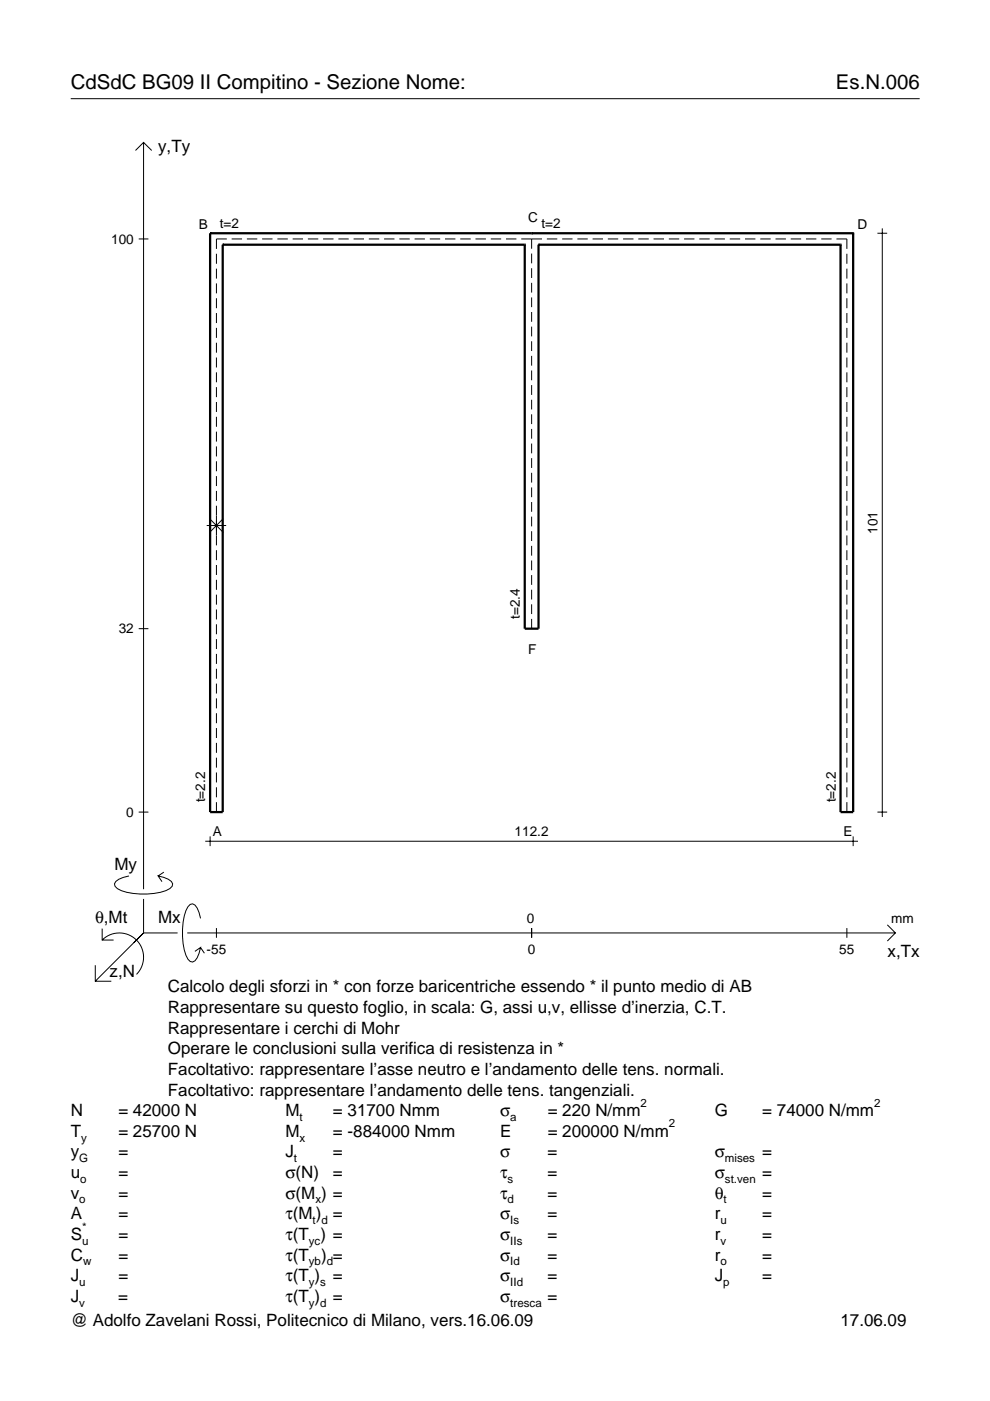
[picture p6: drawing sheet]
<svg xmlns="http://www.w3.org/2000/svg" width="210mm" height="297mm" viewBox="0 0 210 297" stroke-linecap="round" stroke-linejoin="round" font-family="sans-serif">
<g fill="none" stroke="#000" stroke-width=".21">
<path d="M15 20.9h180M28.7 31.9l1.7-1.7 1.8 1.7M30.4 30.2v158.3M29.4 50.7h2.1M45.9 53.8v2.1M45.9 57v2.1M48.1 50.7h-2.2v2.1M49.1 50.7h2.2M52.3 50.7h2.2M55.6 50.7h2.2M58.8 50.7h2.2M62 50.7h2.2"/>
<path d="M65.3 50.7h2.2M68.5 50.7h2.2M71.7 50.7h2.2M75 50.7h2.2M78.2 50.7h2.2M81.4 50.7h2.2M84.7 50.7h2.2M87.9 50.7h2.2M91.1 50.7h2.2M94.4 50.7h2.2M97.6 50.7h2.2M100.8 50.7h2.2"/>
<path d="M104.1 50.7h2.2M107.3 50.7h2.2M110.5 50.7h4.4M112.7 50.7v2M112.7 53.8v2M112.7 56.9v2M112.7 60v2M115.9 50.7h2.3M119.2 50.7h2.2M122.4 50.7h2.2M125.6 50.7h2.2M128.9 50.7h2.2"/>
<path d="M132.1 50.7h2.2M135.3 50.7h2.2M138.6 50.7h2.2M141.8 50.7h2.2M145 50.7h2.2M148.3 50.7h2.2M151.5 50.7h2.2M154.7 50.7h2.2M158 50.7h2.2M161.2 50.7h2.2M164.4 50.7h2.2M167.7 50.7h2.2"/>
<path d="M170.9 50.7h2.2M174.1 50.7h2.2M177.3 50.7h2.3v2.1M179.6 53.8v2.1M179.6 57v2.1M186 49.5h2.1M187.1 48.4v124.8M45.9 60.1v2.1M45.9 63.2v2.1M45.9 66.4v2.1M45.9 69.5v2.1M45.9 72.7v2.1"/>
<path d="M45.9 75.8v2.1M45.9 78.9v2.2M112.7 63.1v2M112.7 66.2v2M112.7 69.3v2M112.7 72.4v2M112.7 75.5v2M112.7 78.6v2M179.6 60.1v2.1M179.6 63.2v2.1M179.6 66.4v2.1M179.6 69.5v2.1"/>
<path d="M179.6 72.7v2.1M179.6 75.8v2.1M179.6 78.9v2.2M45.9 82.1v2.1M45.9 85.2v2.1M45.9 88.4v2.1M45.9 91.5v2.1M45.9 94.7v2.1M45.9 97.8v2.1M112.7 81.7v2M112.7 84.8v2M112.7 87.8v2.1"/>
<path d="M112.7 90.9v2.1M112.7 94v2.1M112.7 97.1v2.1M179.6 82.1v2.1M179.6 85.2v2.1M179.6 88.4v2.1M179.6 91.5v2.1M179.6 94.7v2.1M179.6 97.8v2.1M43.8 111.4h4.1M44.4 110l2.9 2.9M45.9 100.9v2.2"/>
<path d="M45.9 104.1v2.1M45.9 107.2v8.4M45.9 116.7v2.1M45.9 119.8v2.1M47.3 110l-2.9 2.9M112.7 100.2v2.1M112.7 103.3v2.1M112.7 106.4v2.1M112.7 109.5v2.1M112.7 112.6v2.1M112.7 115.7v2.1M112.7 118.8v2.1"/>
<path d="M179.6 100.9v2.2M179.6 104.1v2.1M179.6 107.2v2.1M179.6 110.4v2.1M179.6 113.5v2.1M179.6 116.7v2.1M179.6 119.8v2.1M29.4 133.3h2.1M45.9 122.9v2.2M45.9 126.1v2.1M45.9 129.2v2.1M45.9 132.4v2.1"/>
<path d="M45.9 135.5v2.1M45.9 138.6v2.2M112.7 121.9v2.1M112.7 125v2.1M112.7 128.1v2.1M112.7 131.2v2.1M179.6 122.9v2.2M179.6 126.1v2.1M179.6 129.2v2.1M179.6 132.4v2.1M179.6 135.5v2.1M179.6 138.6v2.2"/>
<path d="M45.9 141.8v2.1M45.9 144.9v2.1M45.9 148.1v2.1M45.9 151.2v2.1M45.9 154.4v2.1M45.9 157.5v2.1M179.6 141.8v2.1M179.6 144.9v2.1M179.6 148.1v2.1M179.6 151.2v2.1M179.6 154.4v2.1M179.6 157.5v2.1"/>
<path d="M29.4 172.2h2.1M43.5 178.4h138.4M44.5 177.3v2.1M45.9 160.6v2.2M45.9 163.8v2.1M45.9 166.9v2.1M45.9 170.1v2.1M179.6 160.6v2.2M179.6 163.8v2.1M179.6 166.9v2.1M179.6 170.1v2.1M180.9 177.3v2.1"/>
<path d="M186 172.2h2.1M21.7 199.3a5.1 5.1 0 0 1 7.2 0 5.1 5.1 0 0 1 0 7.3M21.7 196.9v2.4h2.4M27.3 185.7a3.6 3.6 0 0 0-3 1.7l.1 .5a5.6 5.6 0 0 0 3.8 1.5 13.4 13.4 0 0 0 7.8-1l.5-.5 .1-.5a3.6 3.6 0 0 0-3.1-1.7l.8 1.2M30.4 190.6v7.2M30.4 197.8l-10.2 10.2M30.4 197.8h7.2M34.7 184.9l-1.2 .8M39.7 197.8h150.1M42.5 194.7a3.6 3.6 0 0 0-1.7-3.1l-.5 .2a5.7 5.7 0 0 0-1.5 3.7 13.3 13.3 0 0 0 1 7.9l.5 .5 .5 .1a3.6 3.6 0 0 0 1.7-3.1l-1.2 .8M45.9 196.8v2M112.7 196.8v2"/>
<path d="M179.6 196.8v2M188.1 196.1l1.7 1.7-1.7 1.7M20.2 204.7v3.3h3.4M42.5 200.9l.8 1.2"/>
</g>
<g fill="none" stroke="#000" stroke-width=".48">
<path d="M44.5 49.5h.1M44.5 49.5v122.7h2.7v-120.3M44.5 49.5h136.4M47.2 51.9h.1M47.2 51.9h64.1M111.3 51.9h.1M111.3 51.9v81.4h2.9v-81.4M112.7 49.5h.1M114.2 51.9h.1M114.2 51.9h64M178.2 51.9h.1M180.9 49.5h.1"/>
<path d="M180.9 49.5v122.7h-2.7v-120.3"/>
</g>
<g font-size="4.3">
<text x="15" y="18.9">CdSdC BG09 II Compitino - Sezione Nome:</text>
<text x="177.2" y="18.9">Es.N.006</text>
</g>
<g font-size="3.6">
<text x="33.5" y="32.3">y,Ty</text>
<text x="24.3" y="184.4">My</text>
<text x="20.1" y="195.7">θ,Mt</text>
<text x="33.5" y="195.7">Mx</text>
<text x="188.2" y="203">x,Tx</text>
<text x="23.2" y="207.1">z,N</text>
<text x="35.6" y="210.4">Calcolo degli sforzi in * con forze baricentriche essendo * il punto medio di AB</text>
<text x="35.6" y="214.8">Rappresentare su questo foglio, in scala: G, assi u,v, ellisse d’inerzia, C.T.</text>
<text x="35.6" y="219.2">Rappresentare i cerchi di Mohr</text>
<text x="35.6" y="223.5">Operare le conclusioni sulla verifica di resistenza in *</text>
<text x="35.6" y="227.9">Facoltativo: rappresentare l’asse neutro e l’andamento delle tens. normali.</text>
<text x="35.6" y="232.3">Facoltativo: rappresentare l’andamento delle tens. tangenziali.</text>
<text x="15" y="236.7">N</text>
<text x="25.1" y="236.7">= 42000 N</text>
<text x="60.5" y="236.7">M</text>
<text x="70.6" y="236.7">= 31700 Nmm</text>
<text x="106" y="236.7">σ</text>
<text x="116.1" y="236.7">= 220 N/mm</text>
<text x="151.5" y="236.7">G</text>
<text x="161.6" y="236.7">= 74000 N/mm</text>
<text x="15" y="245.4">y</text>
<text x="15" y="241">T</text>
<text x="25.1" y="245.4">=</text>
<text x="25.1" y="241">= 25700 N</text>
<text x="60.5" y="245.4">J</text>
<text x="60.5" y="241">M</text>
<text x="70.6" y="245.4">=</text>
<text x="70.6" y="241">= -884000 Nmm</text>
<text x="106" y="245.4">σ</text>
<text x="106" y="241">E</text>
<text x="116.1" y="245.4">=</text>
<text x="116.1" y="241">= 200000 N/mm</text>
<text x="151.5" y="245.4">σ</text>
<text x="161.6" y="245.4">=</text>
<text x="15" y="249.8">u</text>
<text x="25.1" y="249.8">=</text>
<text x="60.5" y="249.8">σ(N)</text>
<text x="70.6" y="249.8">=</text>
<text x="106" y="249.8">τ</text>
<text x="116.1" y="249.8">=</text>
<text x="151.5" y="249.8">σ</text>
<text x="161.6" y="249.8">=</text>
<text x="15" y="254.2">v</text>
<text x="25.1" y="254.2">=</text>
<text x="60.5" y="254.2">σ(M ) =</text>
<text x="106" y="254.2">τ</text>
<text x="116.1" y="254.2">=</text>
<text x="151.5" y="254.2">θ</text>
<text x="161.6" y="254.2">=</text>
<text x="15" y="258.5">A</text>
<text x="15" y="262.9">S</text>
<text x="25.1" y="262.9">=</text>
<text x="25.1" y="258.5">=</text>
<text x="60.5" y="258.5">τ(M ) =</text>
<text x="60.5" y="262.9">τ(T ) =</text>
<text x="106" y="258.5">σ</text>
<text x="106" y="262.9">σ</text>
<text x="116.1" y="258.5">=</text>
<text x="116.1" y="262.9">=</text>
<text x="151.5" y="258.5">r</text>
<text x="151.5" y="262.9">r</text>
<text x="161.6" y="258.5">=</text>
<text x="161.6" y="262.9">=</text>
<text x="15" y="267.3">C</text>
<text x="25.1" y="267.3">=</text>
<text x="60.5" y="267.3">τ(T</text>
<text x="68.1" y="267.3">) =</text>
<text x="106" y="267.3">σ</text>
<text x="116.1" y="267.3">=</text>
<text x="151.5" y="267.3">r</text>
<text x="161.6" y="267.3">=</text>
<text x="15" y="271.7">J</text>
<text x="25.1" y="271.7">=</text>
<text x="60.5" y="271.7">τ(T )</text>
<text x="70.6" y="271.7">=</text>
<text x="106" y="271.7">σ</text>
<text x="116.1" y="271.7">=</text>
<text x="151.5" y="271.7">J</text>
<text x="161.6" y="271.7">=</text>
<text x="15" y="276">J</text>
<text x="15" y="281.2">@ Adolfo Zavelani Rossi, Politecnico di Milano, vers.16.06.09</text>
<text x="25.1" y="276">=</text>
<text x="60.5" y="276">τ(T )</text>
<text x="70.6" y="276">=</text>
<text x="106" y="276">σ</text>
<text x="116.1" y="276">=</text>
<text x="178.2" y="281.2">17.06.09</text>
</g>
<g font-size="2.9">
<text x="112" y="47.2">C</text>
<text x="23.6" y="51.7">100</text>
<text x="42.2" y="48.6">B</text>
<text x="46.6" y="48.4">t=2</text>
<text x="114.8" y="48.4">t=2</text>
<text x="181.8" y="48.6">D</text>
<text x="186" y="113.2" transform="rotate(-90 186 113.2)">101</text>
<text x="110.2" y="131.2" transform="rotate(-90 110.2 131.2)">t=2.4</text>
<text x="25.2" y="134.3">32</text>
<text x="112" y="138.6">F</text>
<text x="26.8" y="173.2">0</text>
<text x="43.5" y="170.1" transform="rotate(-90 43.5 170.1)">t=2.2</text>
<text x="177.2" y="170.1" transform="rotate(-90 177.2 170.1)">t=2.2</text>
<text x="45.1" y="177.3">A</text>
<text x="109.1" y="177.3">112.2</text>
<text x="178.8" y="177.3">E</text>
<text x="111.7" y="195.7">0</text>
<text x="189" y="195.7">mm</text>
<text x="43.8" y="202.2">-55</text>
<text x="111.9" y="202.2">0</text>
<text x="178" y="202.2">55</text>
</g>
<g font-size="2.4">
<text x="63.5" y="237.7">t</text>
<text x="108.2" y="237.7">a</text>
<text x="135.8" y="234.7">2</text>
<text x="141.8" y="239">2</text>
<text x="185.3" y="234.7">2</text>
<text x="17.2" y="242">y</text>
<text x="63.5" y="242">x</text>
<text x="16.8" y="246.4">G</text>
<text x="17" y="250.8">o</text>
<text x="62.3" y="246.4">t</text>
<text x="107.6" y="250.8">s</text>
<text x="153.7" y="246.4">mises</text>
<text x="153.7" y="250.8">st.ven</text>
<text x="16.8" y="255.2">o</text>
<text x="66.9" y="255.2">x</text>
<text x="107.6" y="255.2">d</text>
<text x="153.4" y="255.2">t</text>
<text x="17.4" y="263.9">u</text>
<text x="17.4" y="260.9">*</text>
<text x="65.5" y="263.9">yc</text>
<text x="66.3" y="259.5">t d</text>
<text x="108.2" y="259.5">Is</text>
<text x="108.2" y="263.9">IIs</text>
<text x="152.7" y="259.5">u</text>
<text x="152.7" y="263.9">v</text>
<text x="17.6" y="268.3">w</text>
<text x="65.5" y="268.3">yb d</text>
<text x="108.2" y="268.3">Id</text>
<text x="152.7" y="268.3">o</text>
<text x="16.8" y="272.7">u</text>
<text x="65.5" y="272.7">y s</text>
<text x="108.2" y="272.7">IId</text>
<text x="153.3" y="272.7">p</text>
<text x="16.8" y="277">v</text>
<text x="65.5" y="277">y d</text>
<text x="108.2" y="277">tresca</text>
</g>
</svg>
